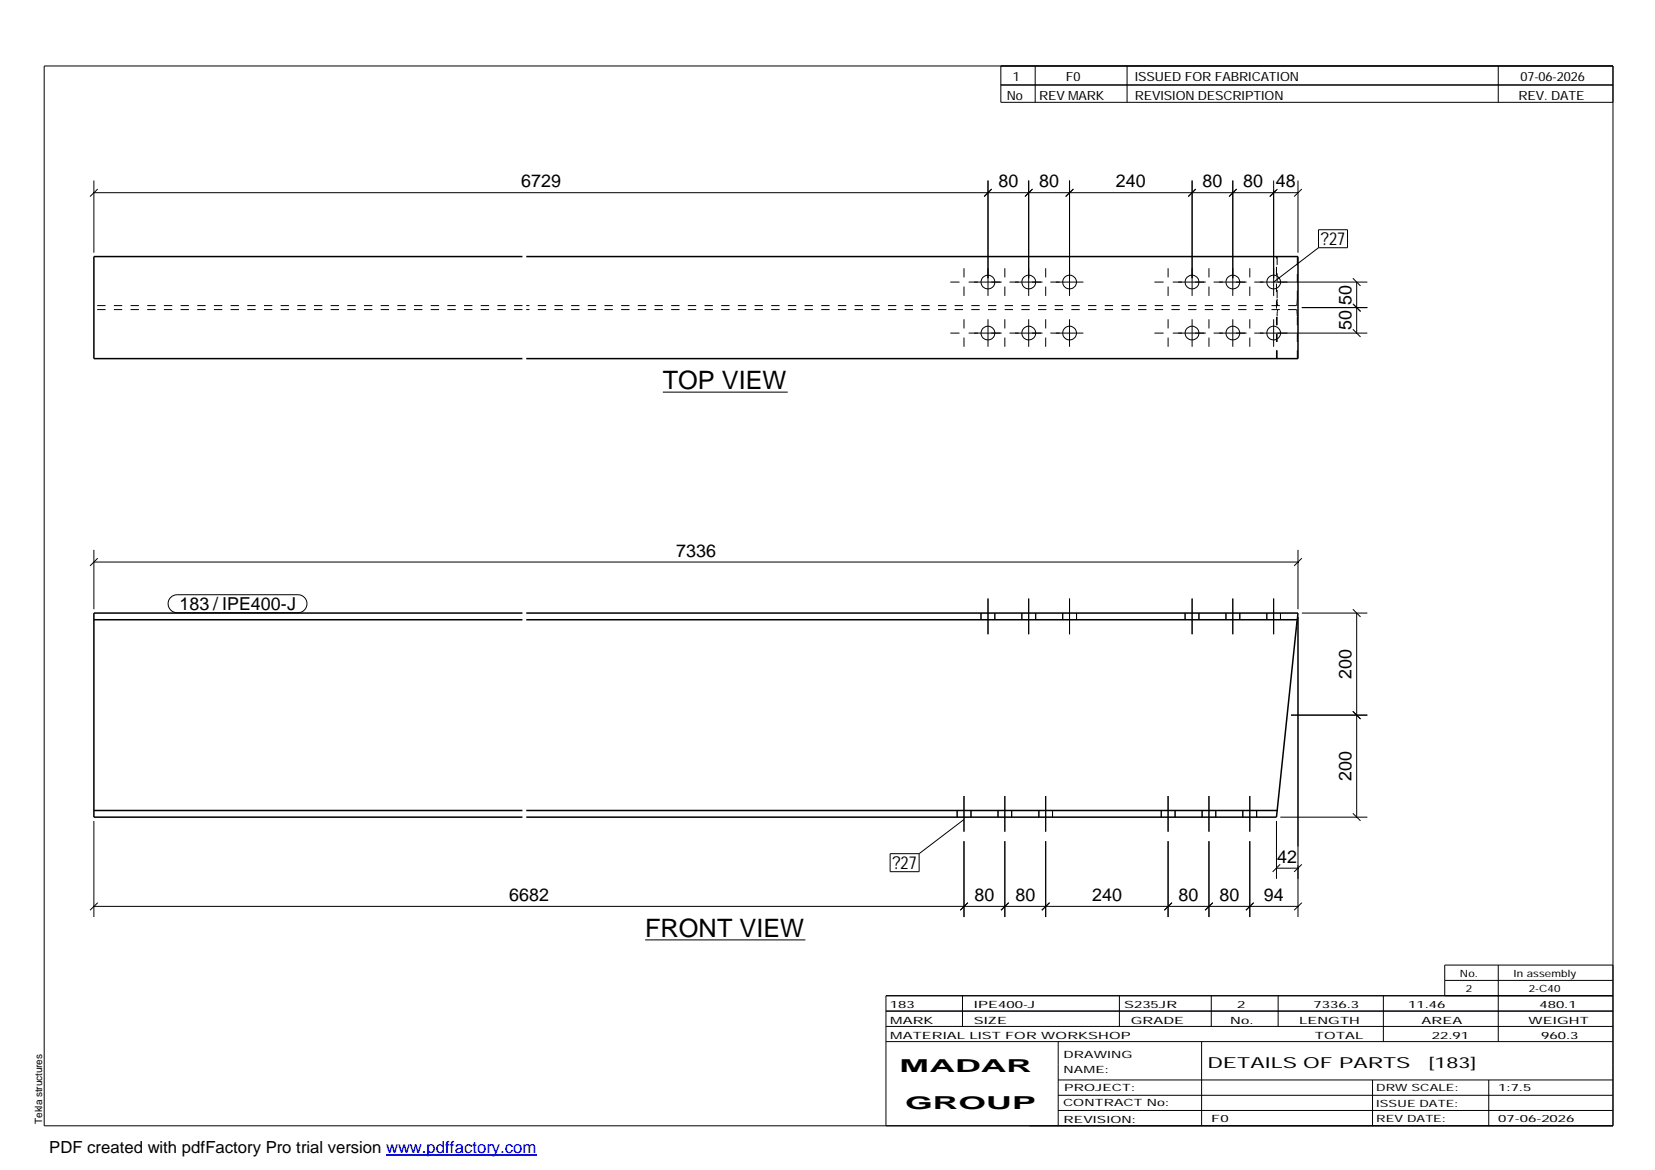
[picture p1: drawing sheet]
<svg xmlns="http://www.w3.org/2000/svg" width="420mm" height="297mm" viewBox="0 0 420 297" stroke-linecap="round" stroke-linejoin="round" font-family="sans-serif">
<g fill="none" stroke="#000" stroke-width=".25">
<path d="M11.2 16.7h398.3v269.1h-398.3zM254.1 16.7v9.3h155.4M262.8 16.7v9.3M286.1 16.7v9.3M380.4 16.7v9.3M254.1 21.6h155.4M23.8 45.8v18.4M23.8 48.9h305.7M24.8 48l-1.9 1.9M250.8 45.8v29.3M251.8 48l-1.9 1.9M261.2 45.8v29.3"/>
<path d="M262.1 48l-1.9 1.9M271.5 45.8v29.3M272.5 48l-1.9 1.9M302.6 45.8v29.3M303.6 48l-1.9 1.9M313 45.8v29.3M313.9 48l-1.9 1.9M323.3 45.8v29.3M324.3 48l-1.9 1.9 1.7-1.7M329.5 45.8v18.4M330.5 48l-2 1.9M334.7 58.3h7.4v4.6h-7.4z"/>
<path d="M241.3 71.6h2.3M244.7 68.1v2.3M244.7 72.8v2.3M245.9 71.6h8.4M255.1 68.1v2.3M255.1 72.8v2.3M256.3 71.6h8.4M265.5 68.1v2.3M265.5 72.8v2.3M266.7 71.6h8.3M293.1 71.6h2.3M296.5 68.1v2.3"/>
<path d="M296.5 72.8v2.3M297.7 71.6h8.4M306.9 68.1v2.3M306.9 72.8v2.3M308.1 71.6h8.4M317.3 68.1v2.3M317.3 72.8v2.3M318.4 71.6h28.7M330.5 78.1h16.6M334.7 62.9l-11.4 8.7M343.5 77.1l1.9 2M343.5 70.6l1.9 2"/>
<path d="M344.4 71.6v13M168.3 99.6h31.7M241.3 84.6h2.3M244.7 81.1v2.3M244.7 85.7v2.3M245.9 84.6h8.4M250.8 81.1v6.9M255.1 81.1v2.3M255.1 85.7v2.3M256.3 84.6h8.4M261.2 81.1v6.9M265.5 81.1v2.3"/>
<path d="M265.5 85.7v2.3M266.7 84.6h8.3M271.5 81.1v6.9M293.1 84.6h2.3M296.5 81.1v2.3M296.5 85.7v2.3M297.7 84.6h8.4M302.6 81.1v6.9M306.9 81.1v2.3M306.9 85.7v2.3M308.1 84.6h8.4M313 81.1v6.9"/>
<path d="M317.3 81.1v2.3M317.3 85.7v2.3M318.4 84.6h28.7M323.3 81.1v6.9M343.5 83.6l1.9 1.9M23.8 139.6v15.1M329.5 139.6v15.1M23.8 142.7h305.7M24.8 141.7l-1.9 2M43.3 151.7l.8-.5 .9-.2h30.6a2.29 2.29 0 0 1 2.3 2.3 2.29 2.29 0 0 1-2.3 2.3h-30.6a2.28 2.28 0 0 1-2.1-1.4 2.28 2.28 0 0 1 .4-2.5zM249 155.6v1.7M250.8 152v9"/>
<path d="M252.6 155.6v1.7M259.4 155.6v1.7M261.2 152v9M262.9 155.6v1.7M269.8 155.6v1.7M271.5 152v9M273.3 155.6v1.7M300.9 155.6v1.7M302.6 152v9M304.4 155.6v1.7M311.2 155.6v1.7M313 152v9"/>
<path d="M314.7 155.6v1.7M321.6 155.6v1.7M323.3 152v9M325.1 155.6v1.7M329.5 156.6v76.2M330.5 155.6h16.6M330.5 141.7l-2 2M343.5 154.7l1.9 1.9M344.4 155.6v51.9M327.7 181.6h19.4M343.5 180.6l1.9 1.9M23.8 208.4v24.4"/>
<path d="M226 216.7h7.3v4.6h-7.3zM243 205.8v1.7M244.7 202.1v9M244.7 213.6v19.2M244.7 208.1l-11.4 8.6M246.5 205.8v1.7M253.4 205.8v1.7M255.1 202.1v9M255.1 213.6v19.2M256.8 205.8v1.7M263.7 205.8v1.7M265.5 202.1v9"/>
<path d="M265.5 213.6v19.2M267.2 205.8v1.7M294.8 205.8v1.7M296.5 202.1v9M296.5 213.6v19.2M298.3 205.8v1.7M305.2 205.8v1.7M306.9 202.1v9M306.9 213.6v19.2M308.7 205.8v1.7M315.5 205.8v1.7M317.3 202.1v9"/>
<path d="M317.3 213.6v19.2M319 205.8v1.7M324.1 208.4v14.7M325 219.4l-1.9 1.9M325 207.5h22.1M330.5 219.4l-2 1.9M343.5 206.5l1.9 1.9M23.8 230.1h305.7M24.8 229.2l-1.9 1.9M163.8 238.6h40.7M245.7 229.2l-1.9 1.9M256.1 229.2l-2 1.9"/>
<path d="M266.4 229.2l-1.9 1.9M297.5 229.2l-1.9 1.9M307.9 229.2l-2 1.9M318.3 229.2l-2 1.9M324.1 220.4h5.4M330.5 229.2l-2 1.9M224.9 256.7h184.6M244.3 252.8v7.8M284.2 252.8v7.8M307.5 252.8v7.8M324.5 252.8v7.8M351.2 252.8v11.6"/>
<path d="M366.8 248.9h42.7M380.4 245v19.4M409.5 245h-42.7v7.8M409.5 252.8h-184.6v33M224.9 264.4h184.6M224.9 260.6h184.6M268.6 264.4v21.4M268.6 274.2h140.9M268.6 278.1h140.9M305.1 264.4v21.4M348.4 274.2v11.6M378 274.2v11.6"/>
<path d="M268.6 281.9h140.9"/>
<circle cx="250.8" cy="71.6" r="1.75"/>
<circle cx="261.2" cy="71.6" r="1.75"/>
<circle cx="271.5" cy="71.6" r="1.74"/>
<circle cx="302.6" cy="71.6" r="1.75"/>
<circle cx="313" cy="71.6" r="1.75"/>
<circle cx="323.3" cy="71.6" r="1.74"/>
<circle cx="250.8" cy="84.6" r="1.75"/>
<circle cx="261.2" cy="84.6" r="1.75"/>
<circle cx="271.5" cy="84.6" r="1.74"/>
<circle cx="302.6" cy="84.6" r="1.75"/>
<circle cx="313" cy="84.6" r="1.75"/>
<circle cx="323.3" cy="84.6" r="1.74"/>
</g>
<path d="M132.6 65.1h-108.8v25.9h108.8M133.6 65.1h195.9v25.9h-195.9M23.8 157.3h108.8M132.6 155.6h-108.8v51.9h108.8M133.6 155.6h195.9l-.1 1.7M133.6 157.3h195.8M329.4 157.3l-5.3 50.2h-190.5M23.8 205.8h108.8M133.6 205.8h190.6" fill="none" stroke="#000" stroke-width=".38"/>
<g fill="none" stroke="#000" stroke-width=".25" stroke-dasharray="2.1 2.1" stroke-linecap="butt">
<path d="M132.6 78.6h-108.8M132.6 77.6h-108.8M324.2 65.1v10.8M324.2 75.9v.6M324.2 76.5l.1 .6M324.2 79.7v.6M324.3 77.1l.1 .4M324.3 79.1l-.1 .6M324.4 77.5v.1M324.4 78.7l-.1 .4M324.4 78.6v.1M329.1 78.6h-195.5"/>
<path d="M329.1 77.6h-195.5M329.1 77.6l.1-.1M329.2 77.5l.1-.4M329.2 78.7l-.1-.1M329.3 77.1v-.6M329.3 79.1l-.1-.4M329.3 76.5l.1-.6M329.3 79.7v-.6M329.4 75.9v-10.8M324.1 91v-25.9M324.2 91v-10.7M329.4 91v-10.7"/>
<path d="M329.4 80.3l-.1-.6M329.1 159l.2-1.2M324.2 205.6v.2"/>
</g>
<path d="M98 293.3h38.2" fill="none" stroke="#00f" stroke-width=".3"/>
<g font-size="6.4">
<text x="168.3" y="98.8">TOP VIEW</text>
<text x="163.8" y="237.9">FRONT VIEW</text>
</g>
<g font-size="4.5">
<text x="132.3" y="47.5">6729</text>
<text x="253.4" y="47.5">80</text>
<text x="263.8" y="47.5">80</text>
<text x="283.3" y="47.5">240</text>
<text x="305.3" y="47.5">80</text>
<text x="315.6" y="47.5">80</text>
<text x="323.9" y="47.5">48</text>
<text x="335.3" y="62.3">?27</text>
<text x="343.1" y="77.4" transform="rotate(-90 343.1 77.4)">50</text>
<text x="343.1" y="83.8" transform="rotate(-90 343.1 83.8)">50</text>
<text x="171.6" y="141.3">7336</text>
<text x="45.6" y="155">183 / IPE400-J</text>
<text x="343.1" y="172.4" transform="rotate(-90 343.1 172.4)">200</text>
<text x="343.1" y="198.3" transform="rotate(-90 343.1 198.3)">200</text>
<text x="226.6" y="220.7">?27</text>
<text x="324.3" y="219">42</text>
<text x="129.2" y="228.7">6682</text>
<text x="247.4" y="228.7">80</text>
<text x="257.8" y="228.7">80</text>
<text x="277.2" y="228.7">240</text>
<text x="299.2" y="228.7">80</text>
<text x="309.6" y="228.7">80</text>
<text x="320.9" y="228.7">94</text>
<text x="228.4" y="272.3">MADAR</text>
<text x="229.8" y="281.6">GROUP</text>
</g>
<text font-size="4.2" x="12.5" y="292.7">PDF created with pdfFactory Pro trial version www.pdffactory.com</text>
<g font-size="3.9">
<text x="306.5" y="271.3">DETAILS OF PARTS</text>
<text x="362.7" y="271.3">[183]</text>
</g>
<g font-size="3.2">
<text x="257.1" y="20.5">1</text>
<text x="270.6" y="20.5">F0</text>
<text x="288.1" y="20.5">ISSUED FOR FABRICATION</text>
<text x="386" y="20.5">07-06-2026</text>
<text x="255.6" y="25.5">No</text>
<text x="263.8" y="25.5">REV MARK</text>
<text x="288.1" y="25.5">REVISION DESCRIPTION</text>
<text x="385.5" y="25.5">REV. DATE</text>
</g>
<g font-size="2.5">
<text x="370.6" y="247.9">No.</text>
<text x="372.1" y="251.8">2</text>
<text x="384.3" y="247.9">In assembly</text>
<text x="388.1" y="251.8">2-C40</text>
<text x="225.9" y="255.9">183</text>
<text x="247.3" y="255.9">IPE400-J</text>
<text x="285.4" y="255.9">S235JR</text>
<text x="314.1" y="255.9">2</text>
<text x="333.5" y="255.9">7336.3</text>
<text x="357.5" y="255.9">11.46</text>
<text x="390.8" y="255.9">480.1</text>
<text x="226" y="263.7">MATERIAL LIST FOR WORKSHOP</text>
<text x="226" y="259.9">MARK</text>
<text x="247.2" y="259.9">SIZE</text>
<text x="287.1" y="259.9">GRADE</text>
<text x="312.3" y="259.9">No.</text>
<text x="329.8" y="259.9">LENGTH</text>
<text x="333.8" y="263.7">TOTAL</text>
<text x="360.9" y="259.9">AREA</text>
<text x="363.5" y="263.7">22.91</text>
<text x="388.1" y="259.9">WEIGHT</text>
<text x="391.3" y="263.7">960.3</text>
<text x="270" y="268.5">DRAWING</text>
<text x="270" y="272.5">NAME:</text>
<text x="269.9" y="280.9">CONTRACT No:</text>
<text x="270.2" y="277">PROJECT:</text>
<text x="349.4" y="277.1">DRW SCALE:</text>
<text x="349.4" y="281">ISSUE DATE:</text>
<text x="380.4" y="277.1">1:7.5</text>
<text x="10.7" y="285.4" transform="rotate(-90 10.7 285.4)">Tekla structures</text>
<text x="270" y="285">REVISION:</text>
<text x="307.5" y="284.8">F0</text>
<text x="349.4" y="284.8">REV DATE:</text>
<text x="380.4" y="284.8">07-06-2026</text>
</g>
</svg>
